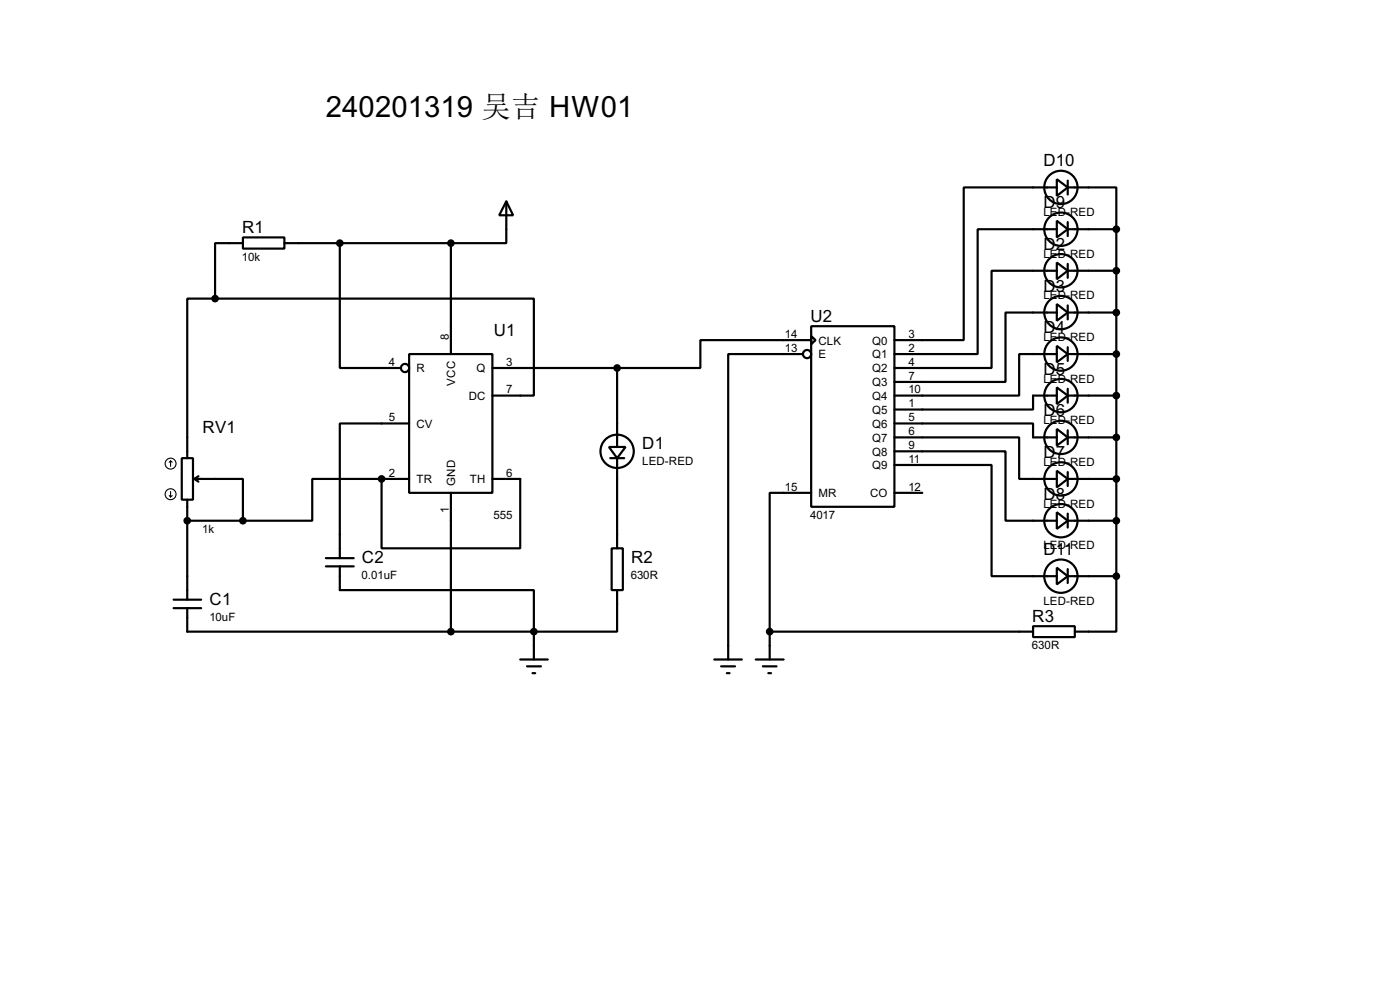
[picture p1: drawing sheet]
<svg xmlns="http://www.w3.org/2000/svg" width="256mm" height="180mm" viewBox="0 0 256 180" stroke-linecap="round" stroke-linejoin="round" font-family="sans-serif">
<g fill="none" stroke="#000" stroke-width=".4">
<path d="M92.8 36.9l1.2 2.5h-2.5zM92.8 36.9v7.6h-10.2M193.6 32.8l2 1.5-2 1.6zM193.6 34.3h-17v28h-12.7M195.6 34.3h8.9v7.7M195.6 33.1v2.5M39.4 54.7h58.4v17.7h-7.6M39.4 54.7h-5.1v29.2M44.5 43.5h7.6v2h-7.6zM44.5 44.5h-5.1v10.2M52.1 44.5h30.5M62.3 44.5v22.9h11.2"/>
<path d="M82.6 44.5v20.3M148.6 59.7h15.3v33.1h-15.3zM193.6 55.7l2 1.5-2 1.5zM193.6 48.1l2 1.5-2 1.5zM193.6 40.4l2 1.6-2 1.5zM193.6 57.2h-9.4v12.7h-20.3M193.6 49.6h-11.9v17.8h-17.8M193.6 42h-14.5v22.8h-15.2M195.6 42h8.9M195.6 49.6h8.9M195.6 57.2h8.9M195.6 40.7v2.5"/>
<path d="M195.6 48.3v2.6M195.6 55.9v2.6M204.5 42v63.5M75 64.8h15.2v25.4h-15.2zM75 77.5h-12.7v24.7M90.2 67.4h22.9M113.1 67.4v14.4M147.1 64.8h-13.7v55.9M148.6 61.5l.8 .8-.8 .7zM148.6 62.3h-20.3v5.1h-15.2M163.9 77.5h25.4v2.6h4.3M193.6 63.3l2 1.5-2 1.5z"/>
<path d="M193.6 70.9l2 1.5-2 1.6zM193.6 78.5l2 1.6-2 1.5zM193.6 64.8h-6.9v7.6h-22.8M193.6 72.4h-4.3v2.6h-25.4M195.6 64.8h8.9M195.6 72.4h8.9M195.6 63.6v2.5M195.6 71.2v2.5M195.6 78.8v2.5M33.3 83.9h2.1v7.6h-2.1zM34.3 95.3h10.2M34.3 91.5v18.3"/>
<path d="M35.6 87.7h8.9v7.6M35.6 87.7l.8 .5M36.4 87.2l-.8 .5M69.9 87.7v12.7h25.4v-12.7h-5.1M69.9 87.7h-12.7v7.6h-12.7M69.9 87.7h5.1M82.6 90.2v25.4M111.6 81.8h3l-1.5 2.1zM111.8 83.9h2.6M113.1 83.9v16.5M148.6 90.2h-7.6v25.4M163.9 80.1h22.8v7.6h6.9"/>
<path d="M163.9 82.6h20.3v12.7h9.4M163.9 85.1h17.8v20.4h11.9M163.9 90.2h5.1M193.6 86.2l2 1.5-2 1.5zM193.6 93.8l2 1.5-2 1.5zM195.6 80.1h8.9M195.6 87.7h8.9M195.6 95.3h8.9M195.6 86.4v2.6M195.6 94v2.6M31.8 111.3h5.1M31.8 109.8h5.1"/>
<path d="M34.3 111.3v4.3h63.5M59.7 102.2h5.1M59.7 103.7h5.1M62.3 103.7v4.3h35.5v7.6M97.8 115.6v5.1M112.1 100.4h2v7.6h-2zM113.1 108v7.6h-15.3M141 115.6h48.3M141 115.6v5.1M189.3 114.6h7.6v2h-7.6zM193.6 103.9l2 1.6-2 1.5zM195.6 105.5h8.9"/>
<path d="M195.6 104.2v2.5M204.5 105.5v10.1h-7.6M95.3 120.7h5.1M96.6 122h2.5M97.6 123.2h.5M130.9 120.7h5M132.1 122h2.6M133.2 123.2h.5M138.5 120.7h5.1M139.8 122h2.5M140.8 123.2h.5"/>
<circle cx="194.3" cy="34.3" r="3.1"/>
<circle cx="194.3" cy="42" r="3.1"/>
<circle cx="194.3" cy="49.6" r="3.1"/>
<circle cx="194.3" cy="57.2" r="3.1"/>
<circle cx="74.2" cy="67.4" r=".75"/>
<circle cx="147.8" cy="64.8" r=".75"/>
<circle cx="194.3" cy="64.8" r="3.1"/>
<circle cx="194.3" cy="72.4" r="3.1"/>
<circle cx="113" cy="82.6" r="3.1"/>
<circle cx="194.3" cy="80.1" r="3.1"/>
<circle cx="194.3" cy="87.7" r="3.1"/>
<circle cx="194.3" cy="95.3" r="3.1"/>
<circle cx="194.3" cy="105.5" r="3.1"/>
</g>
<g fill="#000">
<circle cx="34.3" cy="95.3" r=".2"/>
<circle cx="69.9" cy="87.7" r=".2"/>
</g>
<g fill="#000" stroke="#000" stroke-width=".4">
<circle cx="39.4" cy="54.7" r=".5"/>
<circle cx="62.2" cy="44.5" r=".5"/>
<circle cx="82.6" cy="44.5" r=".5"/>
<circle cx="204.5" cy="49.6" r=".5"/>
<circle cx="204.5" cy="42" r=".5"/>
<circle cx="204.5" cy="57.2" r=".5"/>
<circle cx="113" cy="67.4" r=".5"/>
<circle cx="204.5" cy="72.4" r=".5"/>
<circle cx="204.5" cy="64.8" r=".5"/>
<circle cx="34.3" cy="95.3" r=".5"/>
<circle cx="44.5" cy="95.3" r=".5"/>
<circle cx="69.9" cy="87.7" r=".5"/>
<circle cx="204.5" cy="80.1" r=".5"/>
<circle cx="204.5" cy="95.3" r=".5"/>
<circle cx="204.5" cy="87.7" r=".5"/>
<circle cx="82.6" cy="115.6" r=".5"/>
<circle cx="97.8" cy="115.6" r=".5"/>
<circle cx="141" cy="115.6" r=".5"/>
<circle cx="204.5" cy="105.5" r=".5"/>
</g>
<g fill="none" stroke="#000" stroke-width=".2">
<path d="M31 90.7l.3 .3M31.3 84.4l-.3 .2M31.3 84.4l.3 .2M31.3 84.4v1M31.3 90v1M31.6 90.7l-.3 .3"/>
<circle cx="31.2" cy="84.9" r="1"/>
<circle cx="31.2" cy="90.5" r="1"/>
</g>
<text font-size="6" x="59.7" y="21.5">240201319 吴吉 HW01</text>
<g font-size="3.5">
<text x="191.2" y="30.5">D10</text>
<text x="191.2" y="38.1">D9</text>
<text x="44.4" y="42.7">R1</text>
<text x="191.2" y="45.7">D2</text>
<text x="191.2" y="53.3">D3</text>
<text x="148.5" y="58.9">U2</text>
<text x="90.5" y="61.4">U1</text>
<text x="191.2" y="61">D4</text>
<text x="191.2" y="68.6">D5</text>
<text x="191.2" y="76.2">D6</text>
<text x="37.1" y="79.3">RV1</text>
<text x="117.7" y="82.2">D1</text>
<text x="191.2" y="83.8">D7</text>
<text x="191.2" y="91.5">D8</text>
<text x="191.2" y="101.6">D11</text>
<text x="66.3" y="103.1">C2</text>
<text x="115.6" y="103.1">R2</text>
<text x="38.4" y="110.7">C1</text>
<text x="189.1" y="113.8">R3</text>
</g>
<g font-size="2.4">
<text x="191.1" y="39.5">LED-RED</text>
<text x="44.3" y="47.7">10k</text>
<text x="191.1" y="47.2">LED-RED</text>
<text x="191.1" y="54.8">LED-RED</text>
<text x="82.2" y="62.3" transform="rotate(-90 82.2 62.3)">8</text>
<text x="143.8" y="61.9">14</text>
<text x="143.8" y="64.4">13</text>
<text x="149.9" y="63.1">CLK</text>
<text x="149.9" y="65.6">E</text>
<text x="159.8" y="63.1">Q0</text>
<text x="159.8" y="65.6">Q1</text>
<text x="166.4" y="61.9">3</text>
<text x="166.4" y="64.4">2</text>
<text x="191.1" y="62.4">LED-RED</text>
<text x="71.3" y="67">4</text>
<text x="76.3" y="68.1">R</text>
<text x="83.4" y="70.6" transform="rotate(-90 83.4 70.6)">VCC</text>
<text x="87.3" y="68.1">Q</text>
<text x="92.8" y="72">7</text>
<text x="92.8" y="67">3</text>
<text x="159.8" y="68.1">Q2</text>
<text x="159.8" y="70.7">Q3</text>
<text x="166.4" y="67">4</text>
<text x="166.4" y="69.5">7</text>
<text x="166.4" y="72">10</text>
<text x="191.1" y="70.1">LED-RED</text>
<text x="71.3" y="77.1">5</text>
<text x="85.9" y="73.2">DC</text>
<text x="159.8" y="73.2">Q4</text>
<text x="159.8" y="75.8">Q5</text>
<text x="166.4" y="74.6">1</text>
<text x="166.4" y="77.1">5</text>
<text x="191.1" y="77.6">LED-RED</text>
<text x="76.3" y="78.3">CV</text>
<text x="159.8" y="78.3">Q6</text>
<text x="159.8" y="80.8">Q7</text>
<text x="159.8" y="83.4">Q8</text>
<text x="166.4" y="79.7">6</text>
<text x="166.4" y="82.2">9</text>
<text x="71.3" y="87.3">2</text>
<text x="76.3" y="88.5">TR</text>
<text x="83.4" y="88.9" transform="rotate(-90 83.4 88.9)">GND</text>
<text x="86.1" y="88.5">TH</text>
<text x="92.8" y="87.3">6</text>
<text x="117.6" y="85.2">LED-RED</text>
<text x="143.8" y="89.8">15</text>
<text x="159.8" y="85.9">Q9</text>
<text x="166.4" y="89.8">12</text>
<text x="166.4" y="84.7">11</text>
<text x="191.1" y="85.3">LED-RED</text>
<text x="82.2" y="93.9" transform="rotate(-90 82.2 93.9)">1</text>
<text x="90.4" y="95">555</text>
<text x="148.4" y="95">4017</text>
<text x="149.9" y="91">MR</text>
<text x="159.4" y="91">CO</text>
<text x="191.1" y="92.9">LED-RED</text>
<text x="37.1" y="97.5">1k</text>
<text x="191.1" y="100.6">LED-RED</text>
<text x="66.3" y="106">0.01uF</text>
<text x="115.6" y="106">630R</text>
<text x="38.4" y="113.6">10uF</text>
<text x="191.1" y="110.7">LED-RED</text>
<text x="189.1" y="118.8">630R</text>
</g>
</svg>
